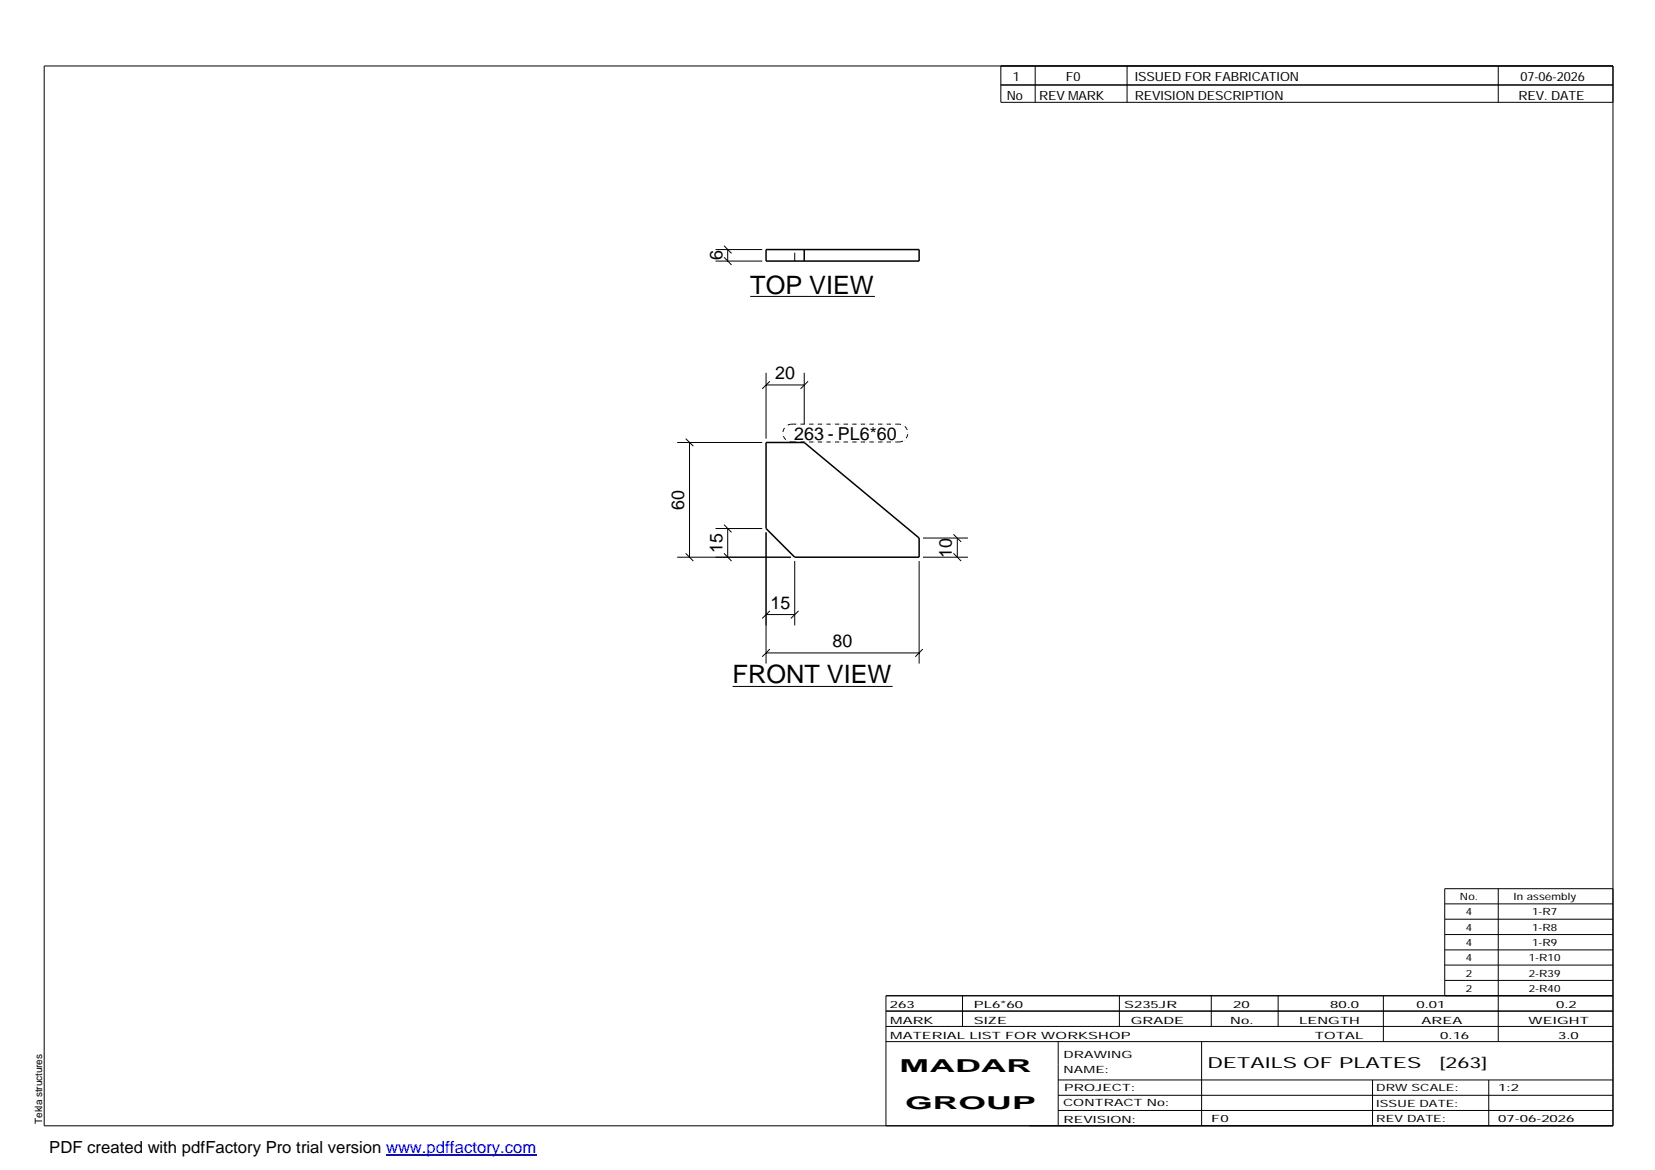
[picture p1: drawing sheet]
<svg xmlns="http://www.w3.org/2000/svg" width="420mm" height="297mm" viewBox="0 0 420 297" stroke-linecap="round" stroke-linejoin="round" font-family="sans-serif">
<path d="M194.5 63.4h38.8v2.9h-38.8zM204.2 63.4v2.9M194.5 112.3h9.7l29.1 24.3v4.9h-31.5l-7.3-7.3z" fill="none" stroke="#000" stroke-width=".38"/>
<path d="M201.8 66.3v-2.9" fill="none" stroke="#000" stroke-width=".25" stroke-dasharray="2.1 2.1" stroke-linecap="butt"/>
<g fill="none" stroke="#000" stroke-width=".25">
<path d="M11.2 16.7h398.3v269.1h-398.3zM254.1 16.7v9.3h155.4M262.8 16.7v9.3M286.1 16.7v9.3M380.4 16.7v9.3M254.1 21.6h155.4M181.7 66.3h11.8M181.7 63.4h11.8M183.8 65.3l1.9 2M183.8 62.4l1.9 1.9M184.7 63.4v2.9M190.5 75.3h31.6"/>
<path d="M194.5 94.6v16.8M194.5 97.7h9.7M195.5 96.8l-2 1.9M204.2 94.6v13.1M205.1 96.8l-1.9 1.9M171.9 112.3h21.6M174.1 111.4l1.9 1.9M175 112.3v29.2M181.7 134.2h11.8M183.8 133.2l1.9 2M184.7 134.2v7.3M194.5 135.2v33.3"/>
<path d="M234.3 136.6h11.4M242.1 135.7l1.9 1.9M243 136.6v4.9M171.9 141.5h28.9M174.1 140.5l1.9 1.9M183.8 140.5l1.9 1.9M194.5 156h7.3M195.5 155.1l-2 1.9M201.8 142.4v16.4M202.7 155.1l-1.9 1.9M233.3 142.4v26.1M234.3 141.5h11.4"/>
<path d="M242.1 140.5l1.9 1.9M186 174.3h40.6M194.5 165.8h38.8M195.5 164.8l-2 1.9M234.3 164.8l-1.9 1.9M366.8 229.5h42.7M366.8 233.4h42.7M366.8 237.3h42.7M380.4 225.6v38.8M409.5 225.6h-42.7v27.2M224.9 256.7h184.6M244.3 252.8v7.8"/>
<path d="M284.2 252.8v7.8M307.5 252.8v7.8M324.5 252.8v7.8M351.2 252.8v11.6M366.8 241.2h42.7M366.8 245h42.7M366.8 248.9h42.7M409.5 252.8h-184.6v33M224.9 264.4h184.6M224.9 260.6h184.6M268.6 264.4v21.4M268.6 274.2h140.9"/>
<path d="M268.6 278.1h140.9M305.1 264.4v21.4M348.4 274.2v11.6M378 274.2v11.6M268.6 281.9h140.9"/>
</g>
<path d="M201 112.2h27.2M201 107.7h27.2M201 107.7a2.26 2.26 0 0 0-2.2 2.2 2.26 2.26 0 0 0 2.2 2.3M228.2 112.2a2.26 2.26 0 0 0 2.3-2.3 2.26 2.26 0 0 0-2.3-2.2" fill="none" stroke="#000" stroke-width=".25" stroke-dasharray=".4 0 .7 .4 0 .7" stroke-linecap="butt"/>
<path d="M98 293.3h38.2" fill="none" stroke="#00f" stroke-width=".3"/>
<g font-size="6.4">
<text x="190.5" y="74.5">TOP VIEW</text>
<text x="186" y="173.5">FRONT VIEW</text>
</g>
<g font-size="4.5">
<text x="183.4" y="66.1" transform="rotate(-90 183.4 66.1)">6</text>
<text x="196.8" y="96.3">20</text>
<text x="201.6" y="111.7">263 - PL6*60</text>
<text x="173.7" y="129.4" transform="rotate(-90 173.7 129.4)">60</text>
<text x="183.4" y="140.4" transform="rotate(-90 183.4 140.4)">15</text>
<text x="241.7" y="141.5" transform="rotate(-90 241.7 141.5)">10</text>
<text x="195.6" y="154.6">15</text>
<text x="211.4" y="164.4">80</text>
<text x="228.4" y="272.3">MADAR</text>
<text x="229.8" y="281.6">GROUP</text>
</g>
<text font-size="4.2" x="12.5" y="292.7">PDF created with pdfFactory Pro trial version www.pdffactory.com</text>
<g font-size="3.9">
<text x="306.5" y="271.3">DETAILS OF PLATES</text>
<text x="365.4" y="271.3">[263]</text>
</g>
<g font-size="3.2">
<text x="257.1" y="20.5">1</text>
<text x="270.6" y="20.5">F0</text>
<text x="288.1" y="20.5">ISSUED FOR FABRICATION</text>
<text x="386" y="20.5">07-06-2026</text>
<text x="255.6" y="25.5">No</text>
<text x="263.8" y="25.5">REV MARK</text>
<text x="288.1" y="25.5">REVISION DESCRIPTION</text>
<text x="385.5" y="25.5">REV. DATE</text>
</g>
<g font-size="2.5">
<text x="370.6" y="228.5">No.</text>
<text x="372.1" y="232.4">4</text>
<text x="384.3" y="228.5">In assembly</text>
<text x="389" y="232.4">1-R7</text>
<text x="372.1" y="236.3">4</text>
<text x="389" y="236.3">1-R8</text>
<text x="372.1" y="240.2">4</text>
<text x="372.1" y="244.1">4</text>
<text x="388.1" y="244.1">1-R10</text>
<text x="389" y="240.2">1-R9</text>
<text x="372.1" y="247.9">2</text>
<text x="372.1" y="251.8">2</text>
<text x="388.1" y="247.9">2-R39</text>
<text x="388.1" y="251.8">2-R40</text>
<text x="225.9" y="255.9">263</text>
<text x="247.3" y="255.9">PL6*60</text>
<text x="285.4" y="255.9">S235JR</text>
<text x="313.1" y="255.9">20</text>
<text x="337.7" y="255.9">80.0</text>
<text x="359.6" y="255.9">0.01</text>
<text x="395.1" y="255.9">0.2</text>
<text x="226" y="263.7">MATERIAL LIST FOR WORKSHOP</text>
<text x="226" y="259.9">MARK</text>
<text x="247.2" y="259.9">SIZE</text>
<text x="287.1" y="259.9">GRADE</text>
<text x="312.3" y="259.9">No.</text>
<text x="329.8" y="259.9">LENGTH</text>
<text x="333.8" y="263.7">TOTAL</text>
<text x="360.9" y="259.9">AREA</text>
<text x="365.6" y="263.7">0.16</text>
<text x="388.1" y="259.9">WEIGHT</text>
<text x="395.6" y="263.7">3.0</text>
<text x="270" y="268.5">DRAWING</text>
<text x="270" y="272.5">NAME:</text>
<text x="269.9" y="280.9">CONTRACT No:</text>
<text x="270.2" y="277">PROJECT:</text>
<text x="349.4" y="277.1">DRW SCALE:</text>
<text x="349.4" y="281">ISSUE DATE:</text>
<text x="380.4" y="277.1">1:2</text>
<text x="10.7" y="285.4" transform="rotate(-90 10.7 285.4)">Tekla structures</text>
<text x="270" y="285">REVISION:</text>
<text x="307.5" y="284.8">F0</text>
<text x="349.4" y="284.8">REV DATE:</text>
<text x="380.4" y="284.8">07-06-2026</text>
</g>
</svg>
